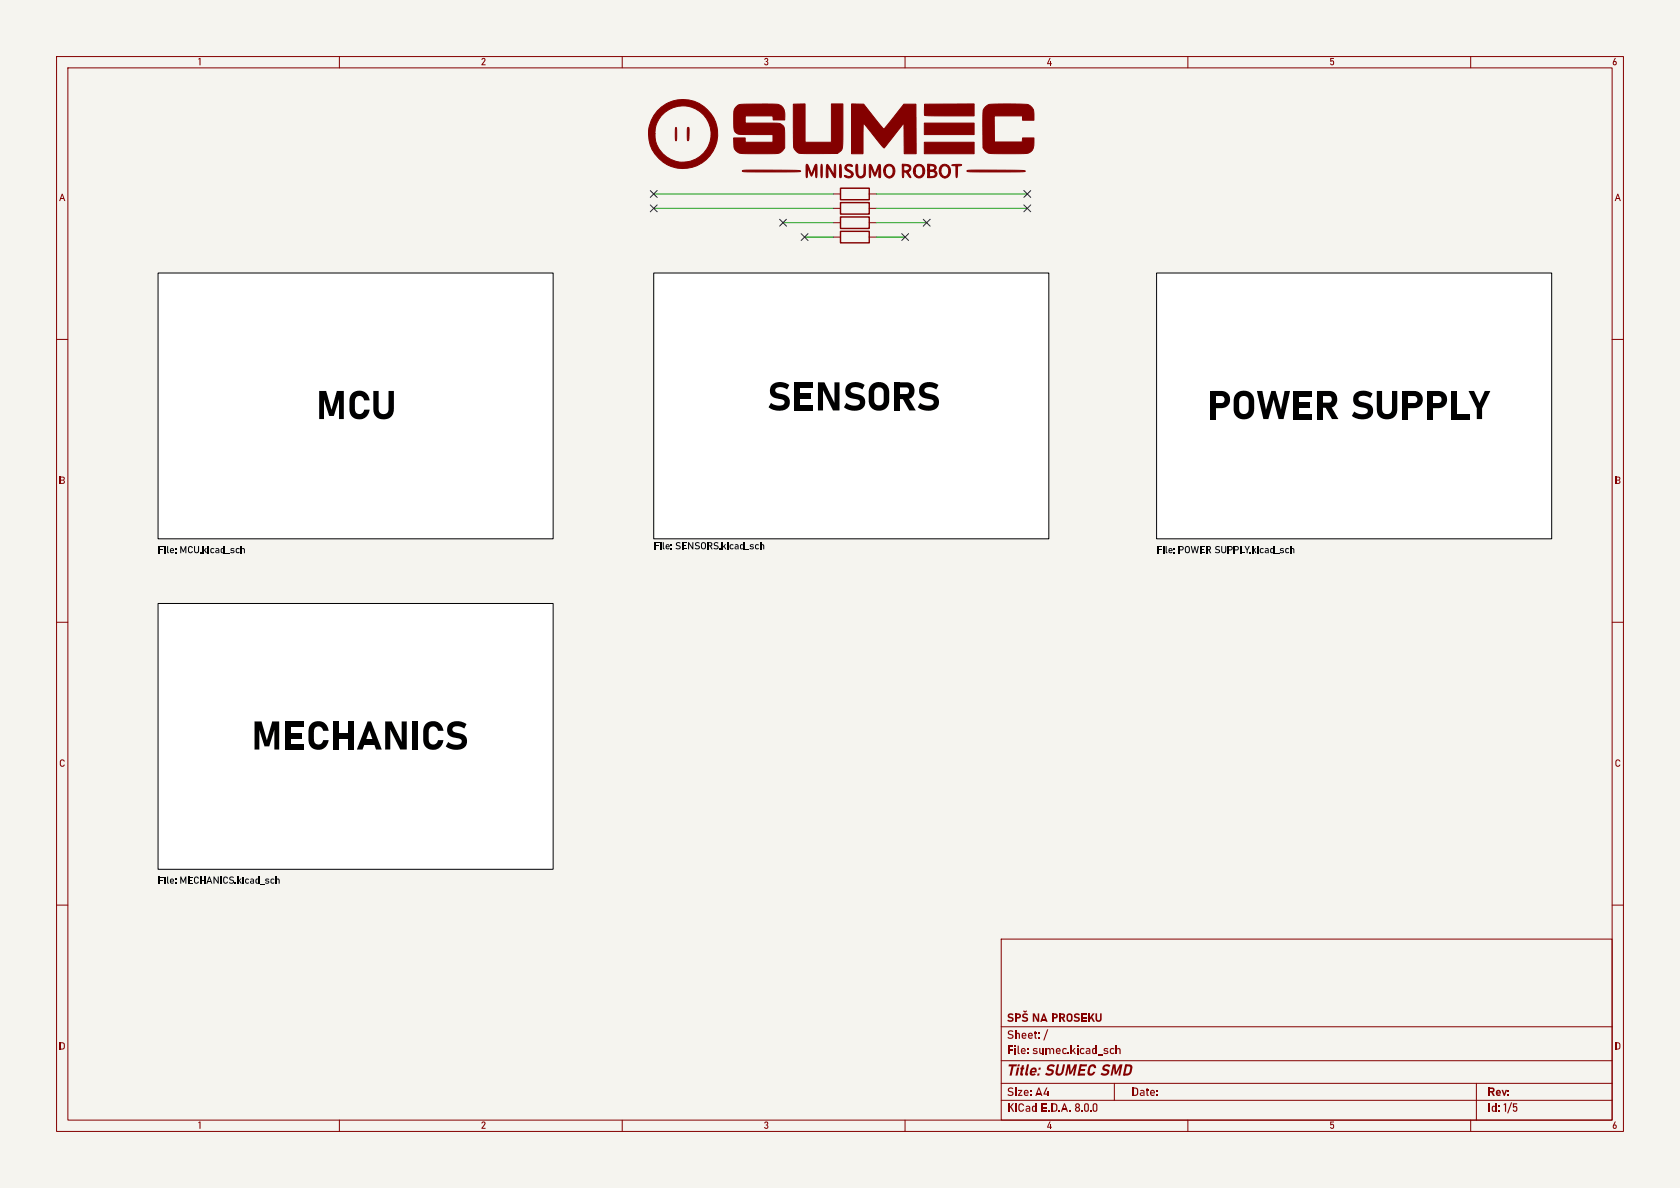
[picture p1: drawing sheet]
<svg xmlns="http://www.w3.org/2000/svg" width="297mm" height="210mm" viewBox="0 0 297 210" stroke-linecap="round" stroke-linejoin="round" font-family="sans-serif">
<path d="M0 0h297v210h-297z" fill="#f5f4ef" stroke="#f5f4ef" stroke-width=".18"/>
<g fill="none" stroke="#840000" stroke-width=".18">
<path d="M10 10h277v190h-277zM12 12h273v186h-273zM60 10v2M110 10v2M160 10v2M210 10v2M260 10v2M10 60h2M285 60h2M10 110h2M285 110h2M10 160h2"/>
<path d="M285 160h2M177 166h108v32h-108zM60 198v2M110 198v2M160 198v2M177 194.5h108M177 191.5h108M177 187.5h108M177 181.5h108M210 198v2M260 198v2"/>
</g>
<g fill="#840000">
<path d="M178.2 179.3l.5-.2 .5 .2-.1 .2-.2-.1a.25 .25 0 0 0-.4 0 .25 .25 0 0 0 0 .3 .25 .25 0 0 0 .3 .1 .48 .48 0 0 1 .4 .6 .48 .48 0 0 1-.8 .2l-.3-.1 .1-.3a.36 .36 0 0 0 .4 .2 .36 .36 0 0 0 .3-.3 .6 .6 0 0 1-.7-.7z"/>
<path d="M179.6 179.1h.4a.46 .46 0 0 1 .5 .5 .46 .46 0 0 1-.5 .5h-.4v-.3h.4a.19 .19 0 0 0 .2-.2 .19 .19 0 0 0-.2-.2h-.4z"/>
<path d="M179.4 179.1h.3v1.5h-.3z"/>
<path d="M180.8 179.3l.5-.2 .4 .2-.1 .2-.2-.1a.25 .25 0 0 0-.3 0 .25 .25 0 0 0-.1 .3 .25 .25 0 0 0 .4 .1 .48 .48 0 0 1 .3 .6 .48 .48 0 0 1-.7 .2l-.4-.1 .2-.3a.36 .36 0 0 0 .4 .2 .36 .36 0 0 0 .2-.3 .6 .6 0 0 1-.7-.7z"/>
<path d="M181 178.6l.2 .2 .2-.2 .2 .2-.4 .2-.3-.2z"/>
<path d="M186.1 179.1h.4a.46 .46 0 0 1 .5 .5 .46 .46 0 0 1-.5 .5h-.4v-.3h.5a.19 .19 0 0 0 .1-.2 .19 .19 0 0 0-.1-.2h-.5z"/>
<path d="M186 179.1h.2v1.5h-.2z"/>
<path d="M187.3 179.1h.6a.45 .45 0 0 1 .4 .5 .45 .45 0 0 1-.4 .4h-.6v-.2h.6a.18 .18 0 0 0 .1-.2 .18 .18 0 0 0-.1-.2h-.6z"/>
<path d="M187.2 179.1h.3v1.5h-.3z"/>
<path d="M187.7 180l.3-.1 .4 .7h-.4z"/>
<path d="M188.7 179.3a.55 .55 0 0 1 .6-.1 .55 .55 0 0 1 .3 .5v.4a.54 .54 0 0 1-.5 .5 .54 .54 0 0 1-.6-.5h.3a.25 .25 0 0 0 .3 .3 .25 .25 0 0 0 .2-.3v-.4a.25 .25 0 0 0-.2-.3 .25 .25 0 0 0-.3 .3v.4h-.3l.1-.6z"/>
<path d="M190 179.3l.4-.2 .5 .2-.1 .2-.2-.1a.25 .25 0 0 0-.3 0 .25 .25 0 0 0-.1 .3 .25 .25 0 0 0 .3 .1 .48 .48 0 0 1 .4 .6 .48 .48 0 0 1-.8 .2l-.3-.1 .1-.3a.36 .36 0 0 0 .4 .2 .36 .36 0 0 0 .3-.3 .6 .6 0 0 1-.7-.7z"/>
<path d="M191.2 179.1h.2v1.5h-.2z"/>
<path d="M191.3 180.4h.9v.2h-.9z"/>
<path d="M191.3 179.8h.7v.2h-.7z"/>
<path d="M191.3 179.1h.9v.3h-.9z"/>
<path d="M193.2 179.1h.3l-.9 1.3v-.4z"/>
<path d="M192.4 179.1h.3v1.5h-.3z"/>
<path d="M192.8 179.9l.3-.2 .5 .9h-.3z"/>
<path d="M193.7 179.1h.3v1a.26 .26 0 0 0 .2 .3 .26 .26 0 0 0 .3-.3v-1h.3v1a.54 .54 0 0 1-.6 .5 .54 .54 0 0 1-.5-.5z"/>
</g>
<path d="M147.3 36.8h1.3M147.3 34.3h1.3M147.3 39.4h1.3M153.7 36.8h1.2M153.7 34.3h1.2M153.7 39.4h1.2M147.3 41.9h1.3M153.7 41.9h1.2M197 191.5v3M261 191.5v6.5" fill="none" stroke="#840000" stroke-width=".18"/>
<g fill="#fff" stroke="#fff" stroke-width=".18">
<path d="M204.5 48.3h69.8v47h-69.8z"/>
<path d="M115.6 48.3h69.8v47h-69.8z"/>
<path d="M27.9 106.7h69.9v47h-69.9z"/>
<path d="M27.9 48.3h69.9v47h-69.9z"/>
</g>
<path d="M27.9 48.3h69.9v47h-69.9zM115.6 48.3h69.8v47h-69.8zM204.5 48.3h69.8v47h-69.8zM27.9 106.7h69.9v47h-69.9z" fill="none" stroke="#000" stroke-width=".18"/>
<g fill="#840000" stroke="#840000" stroke-width=".18">
<path d="M163.4 25.1h8.8v2.1h-8.8z"/>
<path d="M163.4 21.8h8.8v2h-8.8z"/>
<path d="M163.4 18.4h8.8v2.1l-8.6-.1-.2-.1z"/>
<path d="M119.4 22.6h.2v.5a3.1 3.1 0 0 1-.1 1.8l-.1-.6z"/>
<path d="M145.2 29.1l.1 .1 .1 .4a3.1 3.1 0 0 1-.2 1.8l-.1-.6z"/>
<path d="M121.6 22.5l.2 .1v.6a2.73 2.73 0 0 1-.2 1.7l-.1-.4z"/>
<path d="M148.5 29.1h.1a4 4 0 0 1 .1 2.1l-.1 .2-.2-.1z"/>
<path d="M168.3 29.2l.8-.1h.9l-.1 .2h-.6l-.1 1.8-.1 .3-.1-.3v-1.8z"/>
<path d="M166.4 29.3a1.17 1.17 0 0 1 1.5 .3 1.17 1.17 0 0 1-.2 1.6 1.02 1.02 0 0 1-1.2 .1 1.02 1.02 0 0 1-.5-1.2h.3a.72 .72 0 0 0 .4 1 .72 .72 0 0 0 .9-.3 .89 .89 0 0 0 .1-1 .89 .89 0 0 0-1-.4l-.3 .4-.1 .3h-.3l.1-.5z"/>
<path d="M156.5 29.3a1.09 1.09 0 0 1 1.4 0 1.09 1.09 0 0 1 .3 1.4 .98 .98 0 0 1-1.2 .8 .98 .98 0 0 1-.8-1.1v-.3h.3a.76 .76 0 0 0 .2 .9 .76 .76 0 0 0 .9 .1v-.1a1.05 1.05 0 0 0-.4-1.7 .77 .77 0 0 0-.7 .8h-.3z"/>
<path d="M161.9 29.2a1.1 1.1 0 0 1 1.3 .2 1.1 1.1 0 0 1 .2 1.3 1 1 0 0 1-1.2 .7 1 1 0 0 1-.7-1.2h.3a.69 .69 0 0 0 .4 .9 .69 .69 0 0 0 .8-.3l.2-.4a.89 .89 0 0 0-.7-1.1 .73 .73 0 0 0-.7 .9h-.3l.1-.6z"/>
<path d="M140.3 18.4h2v6.7h4.7v-6.7h2v4.8a7.1 7.1 0 0 1-.3 3.4l-.6 .5h-6a1.57 1.57 0 0 1-1.8-1.8z"/>
<path d="M149.5 29.2l.3-.1a.74 .74 0 0 1 .9 .2v.1h-1v.4l.5 .3a.8 .8 0 0 1 .6 1 .86 .86 0 0 1-1.5-.1l.2 .1a.63 .63 0 0 0 1-.2l-.2-.4-.3-.2a.73 .73 0 0 1-.5-1z"/>
<path d="M146.2 29.1l.1-.1 .3 .4 .8 1.5 .1-1.6 .1-.3 .1 .6a2.65 2.65 0 0 1-.1 1.8l-1.2-1.7v1.6l-.3 .1z"/>
<path d="M151.4 29.1h.1l.1 .1v1.2a.58 .58 0 0 0 .7 .8 1 1 0 0 0 .4-1.3l.1-.9 .2 .4a2.66 2.66 0 0 1-.2 1.8 .84 .84 0 0 1-1 .2 .84 .84 0 0 1-.5-.8z"/>
<path d="M164 29l.6 .1a.71 .71 0 0 1 .9 .6l-.3 .5a.62 .62 0 0 1 .4 .7 .62 .62 0 0 1-.7 .5h-.9v-.1l1.2-.2a.44 .44 0 0 0-.1-.7l-.8-.1v1h-.3v-1.2h.7a.49 .49 0 0 0 .6-.4 .63 .63 0 0 0-1-.4v.8h-.3z"/>
<path d="M131.3 30.2l2.1-.1a60.9 60.9 0 0 1 8.1 .1 1.72 1.72 0 0 1-1.3 .2h-.6a64.3 64.3 0 0 1-8.4-.1z"/>
<path d="M171 30.2l2.1-.1a60.9 60.9 0 0 1 8.1 .1h.1a1.72 1.72 0 0 1-1.4 .2h-.6a64.3 64.3 0 0 1-8.4-.1z"/>
<path d="M159.5 29a1.64 1.64 0 0 1 1.5 .4v.6l-.5 .4 .5 1-.2-.1-.6-.8-.3-.1-.2 1h-.1l-.1-2.1h.3v.9l.6-.1 .4-.3a.94 .94 0 0 0-1.3-.5z"/>
<path d="M150.5 18.4h2.2l3.6 4.4 3.5-4.4h2.1l.1 8.8h-2.1l-.1-5.5-3.5 4.4a15.4 15.4 0 0 1-2.6-3.1l-1.1-1.2v5.4h-2.1z"/>
<path d="M142.6 29.1l.2 .1 .7 1.5 .1-.3a1.66 1.66 0 0 1 .7-1.3l.1 1.6-.1 .7-.1-.3-.1-1.6-.6 1.7-.7-1.7-.1 1.7-.1 .2z"/>
<path d="M153.8 29.1a2.38 2.38 0 0 1 .8 1.4l.1 .2 .6-1.4 .2-.2a4.4 4.4 0 0 1 .2 2.2l-.3 .1v-.1v-1.8l-.7 1.6-.8-1.7v1.7l-.2 .3z"/>
<path d="M174.2 18.9a2.32 2.32 0 0 1 2.1-.5h2.6a6.7 6.7 0 0 1 3.2 .3l.6 .7 .1 1.9h-2v-.8h-5v4.6h4.9l.1-.7h2a2.96 2.96 0 0 1-.6 2.4 2.88 2.88 0 0 1-1.9 .4h-4.1a2.07 2.07 0 0 1-2.4-1.1v-6.4z"/>
<path d="M116.2 19.6a6.1 6.1 0 0 1 9.7 .8 6.1 6.1 0 0 1-3.5 9.2 6.1 6.1 0 0 1-7.7-6h1.1a5 5 0 0 0 6.4 4.8 5 5 0 0 0 2.7-7.5 5 5 0 0 0-8-.5 4.5 4.5 0 0 0-1.1 3.2h-1.1a5.8 5.8 0 0 1 1.5-4z"/>
<path d="M130.1 18.9a1.55 1.55 0 0 1 1.6-.5h4.8a1.78 1.78 0 0 1 2.3 2.1l-.1 .7h-2l-.1-.7h-4.9v1.3h4.5a3.2 3.2 0 0 1 1.9 .1l.5 .5 .1 .4v3.3a1.98 1.98 0 0 1-2.2 1.1h-4.4a2.12 2.12 0 0 1-2.2-.8l-.2-2h2v.7h5v-1.3h-5a1.5 1.5 0 0 1-1.9-.8l-.1-1.3a5 5 0 0 1 .2-2.5z"/>
</g>
<path d="M148.6 35.8h5.1v2h-5.1zM148.6 33.3h5.1v2h-5.1zM148.6 38.4h5.1v2h-5.1zM148.6 40.9h5.1v2h-5.1z" fill="none" stroke="#840000" stroke-width=".25"/>
<path d="M115.6 36.8h31.7M115.6 34.3h31.7M138.4 39.4h8.9M154.9 39.4h8.9M154.9 36.8h26.7M154.9 34.3h26.7M142.2 41.9h5.1M154.9 41.9h5.1" fill="none" stroke="#009600" stroke-width=".18"/>
<g fill="none" stroke="#000084" stroke-width=".18">
<path d="M115 33.7l1.2 1.2M115 36.2l1.2 1.2M116.2 33.7l-1.2 1.2M116.2 36.2l-1.2 1.2M137.8 38.8l1.2 1.2M139 38.8l-1.2 1.2M163.2 38.8l1.2 1.2M164.4 38.8l-1.2 1.2M181 36.2l1.2 1.2M181 33.7l1.2 1.2M182.2 36.2l-1.2 1.2M182.2 33.7l-1.2 1.2"/>
<path d="M141.6 41.3l1.2 1.2M142.8 41.3l-1.2 1.2M159.4 41.3l1.2 1.2M160.6 41.3l-1.2 1.2"/>
</g>
<g font-size="7">
<text x="55.9" y="74.9">MCU</text>
<text x="135.6" y="73.4">SENSORS</text>
<text x="213.4" y="74.9">POWERSUPPLY</text>
<text x="44.4" y="133.4">MECHANICS</text>
</g>
<text font-size="2.8" fill="#840000" x="178" y="190.7">Title:SUMECSMD</text>
<g font-size="2.1" fill="#840000">
<text x="178" y="184.1">Sheet: /</text>
<text x="182.4" y="181.1">NA</text>
<text x="178" y="186.8">File: sumec.kicad_sch</text>
<text x="178" y="197">KiCadE.D.A.8.0.0</text>
<text x="178" y="194.2">Size:A4</text>
<text x="200" y="194.2">Date:</text>
<text x="263" y="194.2">Rev:</text>
<text x="263" y="197">Id: 1/5</text>
</g>
<g font-size="1.8" fill="#840000">
<text x="35" y="11.9">1</text>
<text x="85" y="11.9">2</text>
<text x="135" y="11.9">3</text>
<text x="185" y="11.9">4</text>
<text x="235" y="11.9">5</text>
<text x="285" y="11.9">6</text>
<text x="10.4" y="35.9">A</text>
<text x="285.4" y="35.9">A</text>
<text x="10.4" y="85.9">B</text>
<text x="285.4" y="85.9">B</text>
<text x="10.4" y="135.9">C</text>
<text x="285.4" y="135.9">C</text>
<text x="10.4" y="185.9">D</text>
<text x="285.4" y="185.9">D</text>
<text x="35" y="199.9">1</text>
<text x="85" y="199.9">2</text>
<text x="135" y="199.9">3</text>
<text x="185" y="199.9">4</text>
<text x="235" y="199.9">5</text>
<text x="285" y="199.9">6</text>
</g>
<g font-size="1.8">
<text x="27.9" y="98.3">File: MCU.kicad_sch</text>
<text x="115.6" y="97.6">File: SENSORS.kicad_sch</text>
<text x="204.5" y="98.3">File: POWERSUPPLY.kicad_sch</text>
<text x="27.9" y="156.7">File: MECHANICS.kicad_sch</text>
</g>
</svg>
